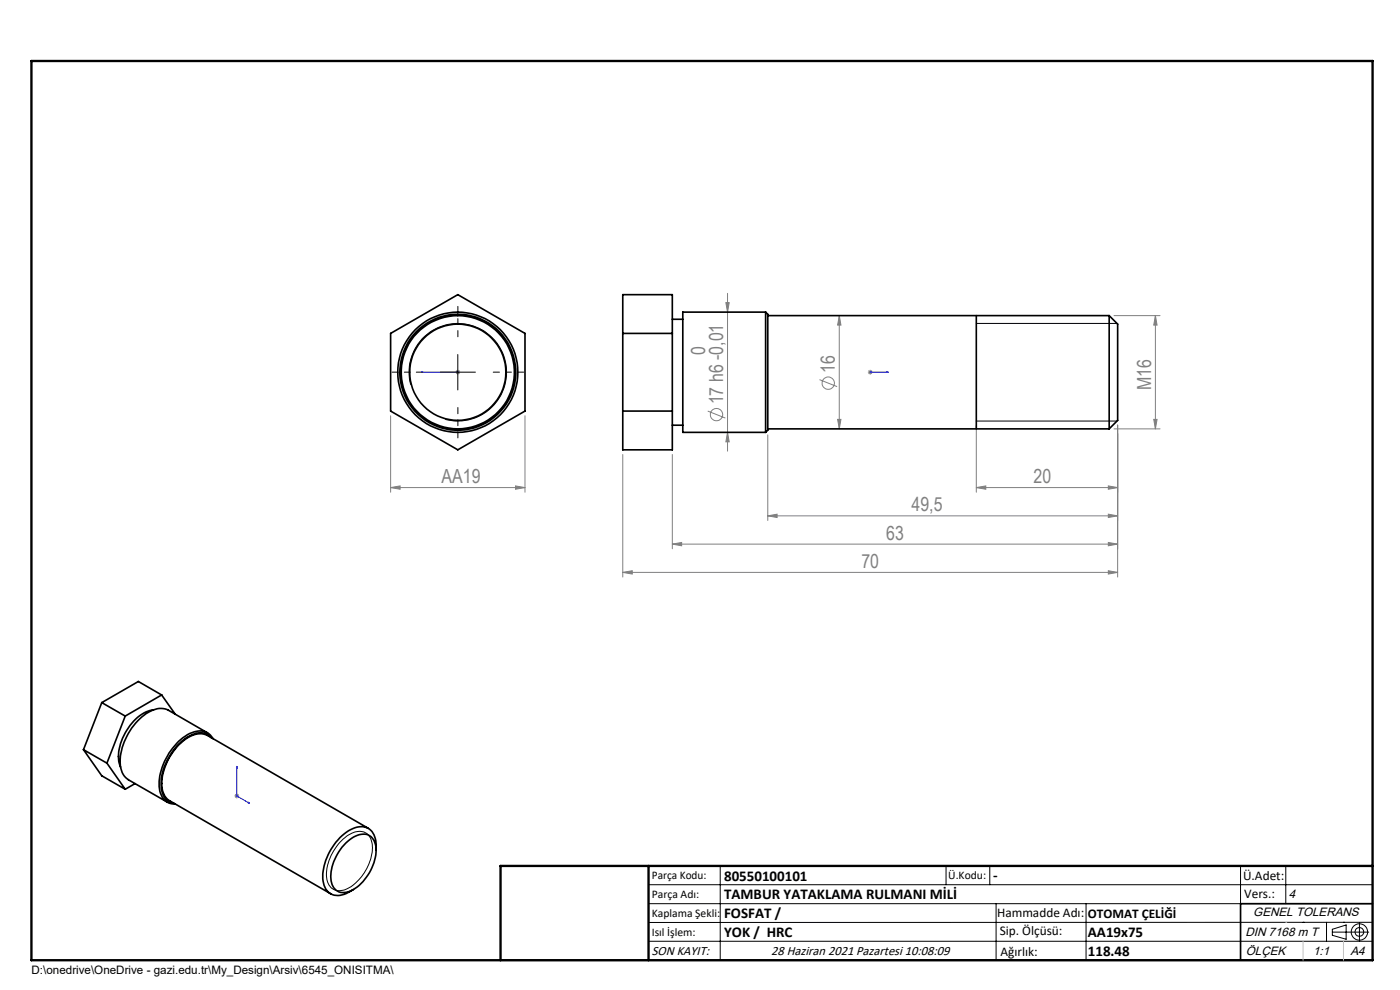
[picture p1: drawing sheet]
<svg xmlns="http://www.w3.org/2000/svg" width="297mm" height="210mm" viewBox="0 0 297 210" stroke-linecap="round" stroke-linejoin="round" font-family="sans-serif">
<g fill="none" stroke="#808080" stroke-width=".21">
<path d="M96.6 78.9h1M96.8 78.6l.7 .7M97.1 78.4v1.1M97.5 78.6l-.7 .7M154 64.2h.7l-.4 2zM154.3 62.2v33.5M178 66.9l.4 2.1h-.7zM178 66.9v24.1M184.1 78.9h1M184.3 78.6l.7 .7M184.6 78.4v1.1M185 78.6l-.7 .7"/>
<path d="M236.3 66.9h9.8M245.1 66.9l.4 2.1h-.7zM245.1 66.9v24.1M82.9 88.2v16.2M111.4 88.2v16.2M132.1 96.4v26M142.6 96.4v20M150.1 87.2l3.8 1.5M154.3 91.7l.4 2h-.7zM162.9 92.2v18.2M173.8 80.5l3.8 1.5M177.7 89h.7l-.4 2z"/>
<path d="M207.1 90.3v14.1M236.3 91h9.8M237.1 90.2v32.2M244.8 89h.7l-.4 2zM82.9 103.4l2-.3v.7zM82.9 103.4h28.5M109.4 103.1l2 .3-2 .4zM142.6 115.4l2-.3v.7zM142.6 115.4h94.5M162.9 109.4l2-.3v.7zM162.9 109.4h74.2M207.1 103.4l2-.3v.7z"/>
<path d="M207.1 103.4h30M235.1 115.1l2 .3-2 .4zM235.1 109.1l2 .3-2 .4zM235.1 103.1l2 .3-2 .4zM132.1 121.4l2-.3v.7zM132.1 121.4h105M235.1 121.1l2 .3-2 .4zM49.7 168.8h1M49.9 168.5l.7 .7M50.2 168.3v1.1M50.6 168.5l-.7 .7"/>
<circle cx="152" cy="87.9" r="1.31"/>
<circle cx="175.7" cy="81.3" r="1.31"/>
</g>
<g fill="none" stroke="#000" stroke-width=".21">
<path d="M93.4 78.9h7.5M97.1 75.2v7.5M207.1 68.6h29.9M87.1 81.6a10.3 10.3 0 0 1 9.2-12.9 10.3 10.3 0 0 1 11.1 11.2 10.3 10.3 0 0 1-13 9.1M207.1 89.3h29.9M72.1 178.7a5.7 5.7 0 0 1 4.8-2.3 3.2 3.2 0 0 1 2.1 3.8 10.4 10.4 0 0 1-5.9 8.6 2.77 2.77 0 0 1-3.8-2.8 10.3 10.3 0 0 1 2.8-7.3zM137.6 187.7h153.6M137.6 191.7h153.6M137.6 199.7h153.6M152.8 183.7v20M200.7 183.7v4M210 183.7v4"/>
<path d="M211.3 191.7v12M230.4 191.7v12M263.2 183.7v20M272.8 183.7v8M276.4 195.6h.1M281.4 195.6v4.1M282.6 197.7h7.8M282.6 197.1l3-.9v3l-3-.8zM285 195.6h.1M288.4 195.8v3.8M291.2 195.6l-153.6 .1"/>
<circle cx="288.4" cy="197.7" r="1.74"/>
<circle cx="288.4" cy="197.7" r=".93"/>
</g>
<path d="M89.4 78.9h.4h-.4M89.4 78.9h7.7M97 78.9h.2zM97.1 78.9h.1M184.5 78.9h.2zM184.6 78.9h.1M184.6 78.9h3.9M188.5 78.9h-.4h.4M50.2 162.6v6.2l2.8 1.6M50.2 162.6l.1 .3-.1-.1zM52.7 170.2l.3 .2-.3-.1z" fill="none" stroke="#00f" stroke-width=".21"/>
<path d="M207.1 66.9v24.1M291.2 191.7h-28v12M106.2 203.7h185" fill="none" stroke="#000" stroke-width=".35"/>
<path d="M6.7 12.9h284.5v190.8h-284.5zM137.6 183.7v20M291.2 183.7h-185v20" fill="none" stroke="#000" stroke-width=".5"/>
<path d="M272.8 195.6h.1M276.4 199.7v4M285 199.7v4" fill="none" stroke="#c0c0c0" stroke-width=".21"/>
<path d="M89.6 78.9h-6.4M97.1 71.4v-6.4M104.6 78.9h6.5M97.1 86.4v6.5" fill="none" stroke="#000" stroke-width=".21" stroke-dasharray="15.2 1.3 1.3 1.3" stroke-dashoffset="13.9"/>
<g fill="#00f">
<path d="M188.1 78.9h.4zM184.5 78.9h.2z"/>
<path d="M97 78.9h.2zM89.4 78.9h.4z"/>
<path d="M52.7 170.2l.3 .2-.3-.1zM50.2 162.6l.1 .3-.1-.1z"/>
</g>
<g fill="#808080">
<path d="M235.1 115.1l2 .3-2 .4zM142.6 115.4l2-.3v.7zM235.1 121.1l2 .3-2 .4zM132.1 121.4l2-.3v.7z"/>
<path d="M162.9 109.4l2-.3v.7zM235.1 109.1l2 .3-2 .4zM207.1 103.4l2-.3v.7zM235.1 103.1l2 .3-2 .4z"/>
<path d="M109.4 103.1l2 .3-2 .4zM82.9 103.4l2-.3v.7z"/>
<path d="M154.3 91.7l.4 2h-.7zM154 64.2h.7l-.4 2z"/>
<path d="M245.1 66.9l.4 2.1h-.7zM244.8 89h.7l-.4 2zM178 66.9l.4 2.1h-.7zM177.7 89h.7l-.4 2z"/>
</g>
<g fill="none" stroke="#000" stroke-width=".35">
<path d="M82.9 70.7l14.2-8.2 14.3 8.2v16.5l-14.3 8.2-14.2-8.2zM132.1 70.7h10.5M132.1 62.5h10.5v32.9h-10.5zM142.6 67.7h2.3M162.4 66.2v25.5M162.4 66.2h-17.5v25.5h17.5M162.4 66.2l.5 .5v24.6l-.5 .4M162.9 66.9h72.4M235.3 66.9v24.1M235.3 66.9l1.8 1.8v20.5l-1.8 1.8M132.1 87.2h10.5M142.6 90.2h2.3"/>
<path d="M162.9 91h72.4M17.7 159l5 2.9M17.7 159l3.9 5.6 5 2.8M21.6 149l-3.9 10M21.6 149l5 2.9M26.6 151.9l-3.9 10M32.6 150.6a8.4 8.4 0 0 0-6 4.9 8.3 8.3 0 0 0-1 7.2M34.3 147.4l-7.7 4.5M34.3 147.4l2.9 4.1M34.3 147.4l-4.9-2.8-7.8 4.4M44 155.5l-8.3-4.8a4.8 4.8 0 0 0-5.1 1 13.1 13.1 0 0 0-5.1 10.9 3.9 3.9 0 0 0 1.7 2.8l8.3 4.8M44.9 156.5a3.4 3.4 0 0 0-4.6-.4 12.6 12.6 0 0 0-6.1 10.9 3.3 3.3 0 0 0 2.7 3.4"/>
<path d="M45.2 156.7a3.3 3.3 0 0 0-4.5-1.3 12.8 12.8 0 0 0-6.8 9.2 6 6 0 0 0 1 5.1l.9 .6 1.4 .3M22.7 161.9l3.9 5.5M28.6 166.2l-2 1.2M73.3 178.8a4.9 4.9 0 0 1 4.8-1.7 3.8 3.8 0 0 1 1.6 4.3 10.5 10.5 0 0 1-5.5 7.7 2.74 2.74 0 0 1-4-2.7 10.2 10.2 0 0 1 3.1-7.6zM78.1 175.7l-34.1-19.7a4.4 4.4 0 0 0-4.7 .8 12.1 12.1 0 0 0-4.9 10.4 3.4 3.4 0 0 0 1.6 2.7l34.1 19.7M79.8 180.4a4.7 4.7 0 0 0-1.8-4.7 4.7 4.7 0 0 0-5 1.2 12.1 12.1 0 0 0-4.5 10 3.2 3.2 0 0 0 4.9 2.6l1.6-.8"/>
<circle cx="97.1" cy="79" r="12.3"/>
<circle cx="97.1" cy="79" r="12"/>
<circle cx="97.1" cy="78.9" r="10.2"/>
<circle cx="97.1" cy="79" r="12.7"/>
</g>
<g font-size="4.1" fill="#808080">
<text x="149.6" y="75.3" transform="rotate(-90 149.6 75.3)">0</text>
<text x="177.1" y="79.1" transform="rotate(-90 177.1 79.1)">16</text>
<text x="244.2" y="82.7" transform="rotate(-90 244.2 82.7)">M16</text>
<text x="153.4" y="85.8" transform="rotate(-90 153.4 85.8)">17 h6 -0,01</text>
<text x="93.7" y="102.5">AA19</text>
<text x="219.3" y="102.5">20</text>
<text x="193.4" y="108.5">49,5</text>
<text x="188" y="114.5">63</text>
<text x="182.8" y="120.5">70</text>
</g>
<g font-size="3.2">
<text x="153.6" y="186.8">80550100101</text>
<text x="153.6" y="190.8">TAMBUR YATAKLAMA RULMANI MİLİ</text>
<text x="210.7" y="186.6">-</text>
<text x="153.6" y="194.8">FOSFAT /</text>
<text x="153.6" y="198.8">YOK / HRC</text>
<text x="230.8" y="198.7">AA19x75</text>
<text x="230.8" y="202.8">118.48</text>
</g>
<g font-size="2.8">
<text x="263.7" y="186.7">Ü.Adet:</text>
<text x="263.9" y="190.5">Vers.:</text>
<text x="211.5" y="194.5">Hammadde Adı:</text>
<text x="230.8" y="194.7">OTOMAT ÇELİĞİ</text>
<text x="138.3" y="202.6">SON KAYIT:</text>
<text x="163.6" y="202.6">28 Haziran 2021 Pazartesi 10:08:09</text>
<text x="212.1" y="198.4">Sip. Ölçüsü:</text>
<text x="212.2" y="202.7">Ağırlık:</text>
</g>
<g font-size="2.6">
<text x="273.4" y="190.4">4</text>
<text x="265.9" y="194.4">GENEL TOLERANS</text>
<text x="264.2" y="198.5">DIN 7168 m T</text>
<text x="264.3" y="202.6">ÖLÇEK</text>
<text x="278.5" y="202.6">1:1</text>
<text x="286.5" y="202.6">A4</text>
</g>
<g font-size="2.5">
<text x="138.3" y="186.4">Parça Kodu:</text>
<text x="138.3" y="190.5">Parça Adı:</text>
<text x="201.2" y="186.5">Ü.Kodu:</text>
<text x="138.3" y="194.5">Kaplama Şekli:</text>
<text x="138.3" y="198.6">Isıl İşlem:</text>
<text x="6.7" y="206.7">D:\onedrive\OneDrive - gazi.edu.tr\My_Design\Arsiv\6545_ONISITMA\</text>
</g>
</svg>
